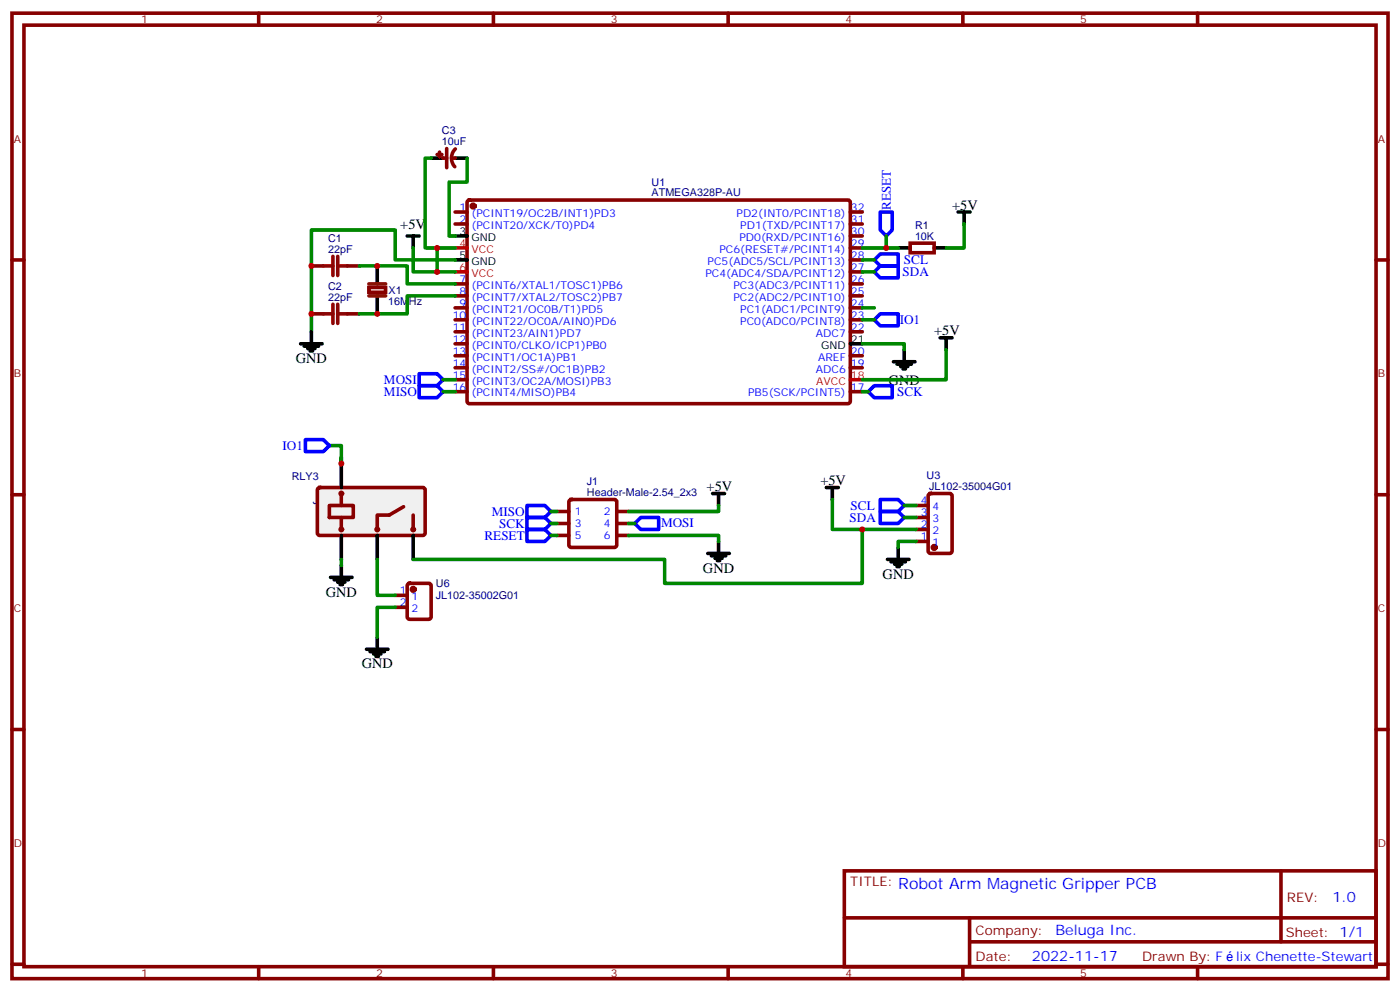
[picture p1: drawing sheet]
<svg xmlns="http://www.w3.org/2000/svg" width="412mm" height="292mm" viewBox="0 0 412 292" stroke-linecap="round" stroke-linejoin="round" font-family="sans-serif">
<g fill="none" stroke="#870000" stroke-width="1.1">
<path d="M3.5 3.9h405.4v284.3h-405.4zM7.1 7.4h398.2v277.3h-398.2zM76.2 3.9v3.5M145.3 3.9v3.5M214.5 3.9v3.5M283.6 3.9v3.5M352.8 3.9v3.5M128.8 45.5h1.4M129.5 44.8v1.4M130.5 46.6h1.1M131.6 43.7v5.7M133 46.6h1.1"/>
<path d="M134.1 43.9a3.8 3.8 0 0 0-.1 5.2M137.8 59.1l.5-.2 111.7 .1 .5 .6-.1 58.9-.6 .4-111.8-.1-.4-.6v-58.6zM3.5 76.6h3.6M91.7 78.3h3.5M102.3 78.3h3.5M134.1 62.4h3.5M134.1 66h3.5M250.5 76.6h3.5M250.5 62.4h3.5M250.5 66h3.5M250.5 73h3.5M250.5 69.5h3.5"/>
<path d="M268.1 71.6h7.1v2.8h-7.1zM405.3 76.6h3.6M91.7 92.4h3.5M102.3 92.4h3.5M108.7 84.7h4.9v1.4h-4.9zM134.1 83.6h3.5M134.1 87.1h3.5M134.1 90.7h3.5M134.1 94.2h3.5M134.1 97.7h3.5M250.5 83.6h3.5M250.5 87.1h3.5"/>
<path d="M250.5 90.7h3.5M250.5 94.2h3.5M250.5 97.7h3.5M250.5 80.1h3.5M134.1 101.2h3.5M134.1 104.8h3.5M134.1 108.3h3.5M134.1 111.8h3.5M134.1 115.4h3.5M250.5 104.8h3.5M250.5 108.3h3.5M250.5 115.4h3.5"/>
<path d="M3.5 145.7h3.6M164 150.6h3.6M164 154.2h3.6M164 157.7h3.6M167.8 147.3l.5-.2h12.7l.5 .2 .2 .5v12.7l-.3 .5-.4 .2h-12.7l-.5-.2-.2-.5v-12.7zM181.7 150.6h3.5M181.7 154.2h3.5M181.7 157.7h3.5M405.3 145.7h3.6M3.5 214.8h3.6M405.3 214.8h3.6M248.7 256.5h156.6v28.2h-156.6z"/>
<path d="M377.3 256.5v20.9M248.7 270.3h156.5M285.6 277.4h119.6M285.6 270.3v14.1M3.5 284h3.6M76.2 284.7v3.5M145.3 284.7v3.5M214.5 284.7v3.5M283.6 284.7v3.5M352.8 284.7v3.5M405.3 284h3.6"/>
</g>
<g fill="none" stroke="#000" stroke-width="1.1">
<path d="M127 46.6h3.5M134.1 46.6h3.5M111.1 78.3v5.3M119.9 69.5h3.6M121.7 69.5v3.5M134.1 69.5h3.5M134.1 76.6h3.5M264.6 73h3.5M275.2 73h3.5M282.2 62.4h3.6M284 62.4v3.6M91.7 97.7v3.5"/>
<path d="M111.1 87.1v5.3M276.9 99.5h3.6M278.7 99.5v3.5M88.5 101.2h6.4M89.6 102h4.2M90.7 102.7h2.1M91.4 103.4h.7M250.5 101.2h3.5M263.2 106.5h6.3M264.2 107.2h4.3M265.3 108h2.1M266 108.7h.7"/>
<path d="M266.3 103v3.5M209.9 145.3h3.5M211.7 145.3v3.6M211.7 159.5v3.5M208.5 163h6.3M209.5 163.7h4.3M210.6 164.4h2.1M211.3 165.1h.7"/>
</g>
<path d="M108.7 83.6h4.9M108.7 87.1h4.9" fill="none" stroke="#871200" stroke-width="1.1"/>
<circle cx="139.3" cy="60.7" r=".53" fill="#870000" stroke="#870000" stroke-width="1.1"/>
<path d="M134.1 73h3.5M134.1 80.1h3.5M250.5 111.8h3.5" fill="none" stroke="#f00" stroke-width="1.1"/>
<path d="M95.2 78.3h2.9M98.1 75.5v5.6M99.5 78.3h2.8M99.5 75.5v5.6M95.2 92.4h2.9M98.1 89.6v5.6M99.5 89.6v5.6M99.5 92.4h2.8" fill="none" stroke="#a10000" stroke-width="1.1"/>
<g fill="none" stroke="#008700" stroke-width="1.1">
<path d="M127 46.6h-1.8v26.4h8.9M137.6 46.6v7h-5.3v15.9h1.8M105.8 78.3h14.1v5.3h14.2M121.7 73v7.1h12.4M128.8 73v7.1M134.1 76.6h-17.7v-8.9h-24.7v30M254 73h10.6M254 76.6h3.5M261.1 69.5v3.5M284 66v7h-5.3M134.1 87.1h-14.2v5.3h-14.1M254 80.1h3.5"/>
<path d="M254 94.2h3.5M254 90.7h3.5M130.5 115.4h3.6M130.5 111.8h3.6M254 101.2h12.3v1.8M254 115.4h1.8M278.7 103v8.8h-24.7M162.3 154.2h1.7M162.3 150.6h1.7M162.3 157.7h1.7M185.2 157.7h26.5v1.8M185.2 154.2h1.8"/>
<path d="M211.7 148.9v1.7h-26.5"/>
</g>
<path d="M259.3 74.8h5.3v3.5h-5.3l-1.8-1.7zM259.3 78.3h5.3v3.5h-5.3l-1.8-1.7zM259.3 62.4h3.5v5.3l-1.7 1.8-1.8-1.8zM259.3 92.4h5.3v3.6h-5.3l-1.8-1.8zM123.5 113.6h5.3l1.7 1.8-1.7 1.7h-5.3zM123.5 110.1h5.3l1.7 1.7-1.7 1.8h-5.3zM255.8 115.4l1.7-1.8h5.3v3.5h-5.3zM155.2 148.9h5.3l1.8 1.7-1.8 1.8h-5.3zM155.2 152.4h5.3l1.8 1.8-1.8 1.7h-5.3zM155.2 155.9h5.3l1.8 1.8-1.8 1.8h-5.3zM188.7 152.4h5.3v3.5h-5.3l-1.7-1.7z" fill="none" stroke="#00f" stroke-width="1.1"/>
<path d="M93.7 143.8l.5-.2h30.6l.4 .7v13l-.7 .4-30.6-.1-.4-.6v-12.7z" fill="#f0f0f0" stroke="#870000" stroke-width="1.1"/>
<g fill="none" stroke="#000" stroke-width="1.1">
<path d="M100.5 136.5v7.1M100.5 157.7v7M111.1 157.7v7M121.7 157.7v7M243.4 143.6h3.5M245.2 143.6v3.5M97.4 170h6.3M98.4 170.7h4.3M99.5 171.4h2.1M100.2 172.2h.7M100.5 166.5v3.5M261.4 164.7h6.4"/>
<path d="M262.5 165.5h4.2M263.5 166.2h2.1M264.2 166.9h.7M264.6 161.2v3.5M107.9 191.2h6.4M109 191.9h4.2M110.1 192.6h2.1M110.8 193.3h.7M111.1 187.7v3.5"/>
</g>
<g fill="none" stroke="#870000" stroke-width="1.1">
<path d="M97 148.9h7.1v3.5h-7.1zM100.5 145.3v3.6M100.5 152.4v3.5M118.9 149.2l-4.2 2.5h-3.6v4.2M121.7 151.7v4.2M269.9 159.5h3.5M269.9 155.9h3.5M269.9 152.4h3.5M269.9 148.9h3.5M273.6 145.6l.5-.3h5.7l.6 .5 .1 16.5-.5 .6-5.9 .1-.6-.5-.1-16.4zM116.4 175.3h3.5M116.4 178.9h3.5"/>
<path d="M120.2 172l.4-.2h5.7l.6 .4 .1 9.5-.5 .6-5.9 .1-.6-.5-.1-9.4z"/>
<circle cx="100.5" cy="155.9" r=".35"/>
<circle cx="100.5" cy="145.3" r=".35"/>
<circle cx="111.1" cy="155.9" r=".35"/>
<circle cx="121.7" cy="155.9" r=".35"/>
</g>
<g fill="#870000" stroke="#870000" stroke-width="1.1">
<circle cx="121.7" cy="173.6" r=".53"/>
<circle cx="275.2" cy="161.2" r=".53"/>
</g>
<path d="M90 129.5h5.2l1.8 1.7-1.8 1.8h-5.2zM259.3 150.6h5.3l1.7 1.8-1.7 1.8h-5.3zM259.3 147.1h5.3l1.7 1.8-1.7 1.7h-5.3z" fill="none" stroke="#00f" stroke-width="1.1"/>
<path d="M97 131.2h3.5v5.3v-1.7M245.2 147.1v8.8h8.8v15.9h-58.2v-7.1h-74.1M254 155.9h15.9M266.3 148.9h3.6M266.3 152.4h3.6M269.9 159.5h-5.3v1.7M100.5 164.7v1.8M111.1 164.7v10.6h5.3M116.4 178.9h-5.3v8.8" fill="none" stroke="#008700" stroke-width="1.1"/>
<g fill="#c00">
<circle cx="111.1" cy="92.4" r=".88"/>
<circle cx="111.1" cy="78.3" r=".88"/>
<circle cx="91.7" cy="78.3" r=".88"/>
<circle cx="91.7" cy="92.4" r=".88"/>
<circle cx="128.8" cy="80.1" r=".88"/>
<circle cx="128.8" cy="73" r=".88"/>
<circle cx="261.1" cy="73" r=".88"/>
<circle cx="100.5" cy="136.5" r=".88"/>
<circle cx="254" cy="155.9" r=".88"/>
</g>
<text font-size="4.6" fill="#00f" x="264.6" y="261.8">Robot Arm Magnetic Gripper PCB</text>
<g font-size="4.2">
<text x="280.5" y="61.7">+5V</text>
<text x="117.9" y="67.4">+5V</text>
<text x="275.2" y="98.8">+5V</text>
<text x="87.1" y="106.9">GND</text>
<text x="261.8" y="113.3">GND</text>
<text x="241.7" y="142.9">+5V</text>
<text x="208.1" y="144.6">+5V</text>
<text x="207.1" y="168.6">GND</text>
<text x="260" y="170.4">GND</text>
<text x="96" y="175.7">GND</text>
<text x="106.5" y="196.9">GND</text>
</g>
<g font-size="4.2" fill="#00f">
<text x="392.5" y="265.7">1.0</text>
<text x="310.9" y="275.3">Beluga Inc.</text>
<text x="304" y="283.1">2022-11-17</text>
</g>
<g font-size="3.9" fill="#00f">
<text x="262.4" y="61.9" transform="rotate(-90 262.4 61.9)">RESET</text>
<text x="266.3" y="77.8">SCL</text>
<text x="265.9" y="81.3">SDA</text>
<text x="265" y="95.4">IO1</text>
<text x="113.1" y="113.1">MOSI</text>
<text x="113.1" y="116.6">MISO</text>
<text x="264.3" y="116.6">SCK</text>
<text x="83.2" y="132.5">IO1</text>
<text x="144.9" y="151.9">MISO</text>
<text x="147" y="155.4">SCK</text>
<text x="194.7" y="155.3">MOSI</text>
<text x="250.3" y="153.7">SDA</text>
<text x="250.6" y="150.1">SCL</text>
<text x="142.7" y="158.9">RESET</text>
<text x="364.2" y="282.9">lix Chenette-Stewart</text>
</g>
<g font-size="3.9" fill="#800">
<text x="250.5" y="261.1">TITLE:</text>
<text x="379.1" y="265.7">REV:</text>
<text x="287.4" y="275.3">Company:</text>
<text x="378.7" y="275.9">Sheet: 1/1</text>
<text x="287.4" y="282.9">Date:</text>
<text x="336.4" y="283">Drawn By: F</text>
</g>
<g font-size="3.2" fill="#800">
<text x="41.6" y="6.9">1</text>
<text x="110.8" y="6.9">2</text>
<text x="179.9" y="6.9">3</text>
<text x="249.1" y="6.9">4</text>
<text x="318.2" y="6.9">5</text>
<text x="4.1" y="42">A</text>
<text x="405.9" y="42">A</text>
<text x="4.1" y="111.1">B</text>
<text x="405.9" y="111.1">B</text>
<text x="4.1" y="180.3">C</text>
<text x="405.9" y="180.3">C</text>
<text x="4.1" y="249.4">D</text>
<text x="405.9" y="249.4">D</text>
<text x="41.6" y="287.7">1</text>
<text x="110.8" y="287.7">2</text>
<text x="179.9" y="287.7">3</text>
<text x="249.1" y="287.7">4</text>
<text x="318.2" y="287.7">5</text>
</g>
<g font-size="3.2" fill="#000080">
<text x="130.2" y="39.5">C3</text>
<text x="130.2" y="42.7">10uF</text>
<text x="191.9" y="57.9">ATMEGA328P-AU</text>
<text x="191.9" y="54.7">U1</text>
<text x="96.7" y="71.3">C1</text>
<text x="269.5" y="70.6">10K</text>
<text x="269.5" y="67.4">R1</text>
<text x="96.7" y="74.4">22pF</text>
<text x="96.7" y="85.4">C2</text>
<text x="96.7" y="88.5">22pF</text>
<text x="114.3" y="89.7">16MHz</text>
<text x="114.5" y="86.5">X1</text>
<text x="86" y="141.2">RLY3</text>
<text x="172.9" y="142.9">J1</text>
<text x="273" y="141.2">U3</text>
<text x="92.2" y="148.3">JZC-32F/005-HS3(555)</text>
<text x="172.9" y="146.1">Header-Male-2.54_2x3</text>
<text x="273.7" y="144.3">JL102-35004G01</text>
<text x="128.4" y="172.9">U6</text>
<text x="128.4" y="176.4">JL102-35002G01</text>
</g>
<g font-size="3.2" fill="#00f">
<text x="135.4" y="62.1">1</text>
<text x="135.4" y="65.6">2</text>
<text x="138.9" y="63.9">(PCINT19/OC2B/INT1)PD3</text>
<text x="217" y="63.9">PD2(INT0/PCINT18)</text>
<text x="250.6" y="65.6">31</text>
<text x="250.6" y="62.1">32</text>
<text x="138.9" y="67.4">(PCINT20/XCK/T0)PD4</text>
<text x="217.8" y="70.9">PD0(RXD/PCINT16)</text>
<text x="218.1" y="67.4">PD1(TXD/PCINT17)</text>
<text x="250.6" y="69.1">30</text>
<text x="208.4" y="78">PC5(ADC5/SCL/PCINT13)</text>
<text x="211.9" y="74.4">PC6(RESET#/PCINT14)</text>
<text x="250.6" y="76.2">28</text>
<text x="250.6" y="72.7">29</text>
<text x="135.4" y="83.3">7</text>
<text x="207.8" y="81.5">PC4(ADC4/SDA/PCINT12)</text>
<text x="250.6" y="83.3">26</text>
<text x="250.6" y="79.7">27</text>
<text x="135.4" y="86.8">8</text>
<text x="138.9" y="85">(PCINT6/XTAL1/TOSC1)PB6</text>
<text x="138.9" y="88.5">(PCINT7/XTAL2/TOSC2)PB7</text>
<text x="216" y="88.5">PC2(ADC2/PCINT10)</text>
<text x="216" y="85">PC3(ADC3/PCINT11)</text>
<text x="250.6" y="86.8">25</text>
<text x="133.4" y="93.8">10</text>
<text x="135.4" y="90.3">9</text>
<text x="138.9" y="92.1">(PCINT21/OC0B/T1)PD5</text>
<text x="138.9" y="95.6">(PCINT22/OC0A/AIN0)PD6</text>
<text x="218" y="95.6">PC0(ADC0/PCINT8)</text>
<text x="218" y="92.1">PC1(ADC1/PCINT9)</text>
<text x="250.6" y="93.8">23</text>
<text x="250.6" y="90.3">24</text>
<text x="133.4" y="97.4">11</text>
<text x="133.4" y="100.9">12</text>
<text x="138.9" y="99.1">(PCINT23/AIN1)PD7</text>
<text x="240.3" y="99.1">ADC7</text>
<text x="250.6" y="97.4">22</text>
<text x="133.4" y="104.4">13</text>
<text x="133.4" y="108">14</text>
<text x="138.9" y="102.7">(PCINT0/CLKO/ICP1)PB0</text>
<text x="138.9" y="106.2">(PCINT1/OC1A)PB1</text>
<text x="241" y="106.2">AREF</text>
<text x="250.6" y="108">19</text>
<text x="250.6" y="104.4">20</text>
<text x="133.4" y="111.5">15</text>
<text x="138.9" y="109.7">(PCINT2/SS#/OC1B)PB2</text>
<text x="138.9" y="113.2">(PCINT3/OC2A/MOSI)PB3</text>
<text x="240.3" y="109.7">ADC6</text>
<text x="133.4" y="115">16</text>
<text x="138.9" y="116.8">(PCINT4/MISO)PB4</text>
<text x="220.3" y="116.8">PB5(SCK/PCINT5)</text>
<text x="250.6" y="115">17</text>
<text x="271.2" y="148.5">4</text>
<text x="169.3" y="151.7">1</text>
<text x="169.3" y="155.2">3</text>
<text x="177.9" y="151.7">2</text>
<text x="177.9" y="155.2">4</text>
<text x="271.2" y="155.6">2</text>
<text x="271.2" y="152">3</text>
<text x="274.7" y="153.8">3</text>
<text x="274.7" y="150.3">4</text>
<text x="169.3" y="158.8">5</text>
<text x="177.9" y="158.8">6</text>
<text x="271.2" y="159.1">1</text>
<text x="274.7" y="160.9">1</text>
<text x="274.7" y="157.3">2</text>
<text x="117.8" y="175">1</text>
<text x="117.8" y="178.5">2</text>
<text x="121.2" y="176.7">1</text>
<text x="121.2" y="180.3">2</text>
</g>
<g font-size="3.2">
<text x="135.4" y="69.1">3</text>
<text x="138.9" y="70.9">GND</text>
<text x="135.4" y="76.2">5</text>
<text x="138.9" y="78">GND</text>
<text x="250.6" y="100.9">21</text>
<text x="241.9" y="102.7">GND</text>
</g>
<g font-size="3.2" fill="#f00">
<text x="135.4" y="72.7">4</text>
<text x="138.9" y="74.4">VCC</text>
<text x="135.4" y="79.7">6</text>
<text x="138.9" y="81.5">VCC</text>
<text x="240.4" y="113.2">AVCC</text>
<text x="250.6" y="111.5">18</text>
</g>
</svg>
